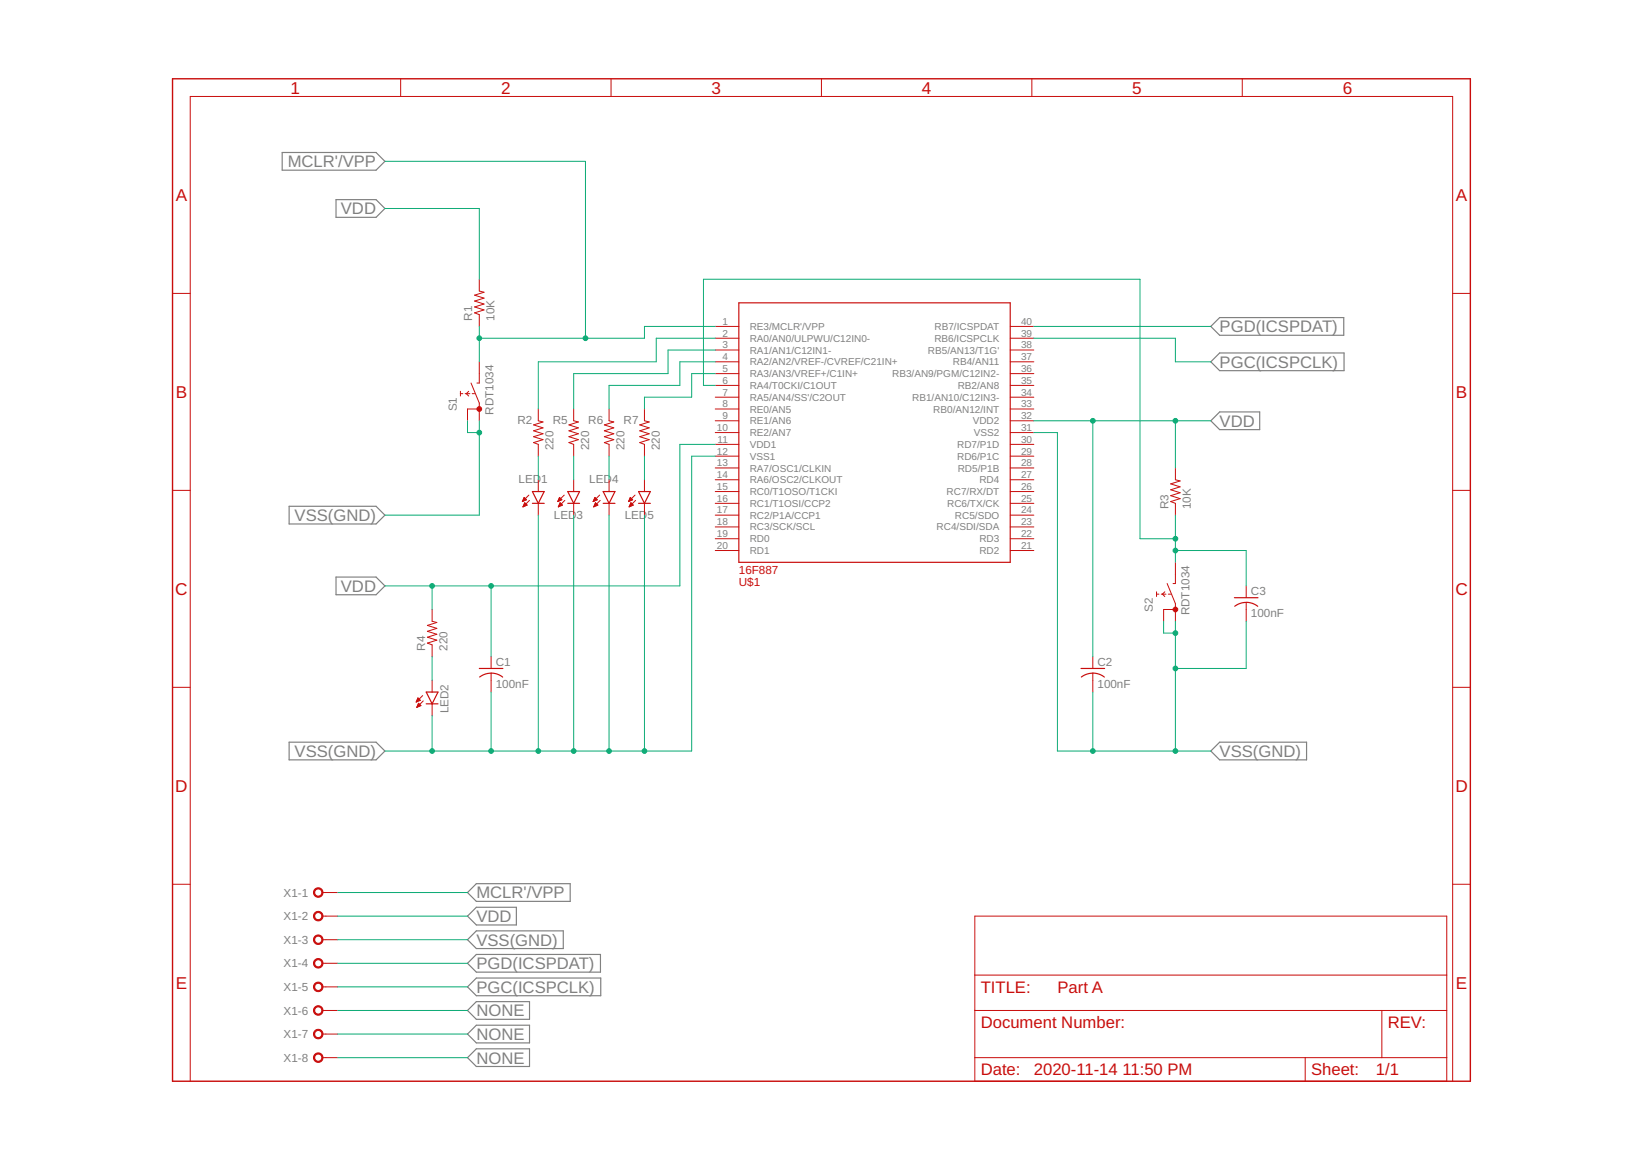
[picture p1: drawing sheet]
<svg xmlns="http://www.w3.org/2000/svg" width="1414mm" height="1000mm" viewBox="0 0 1414 1000" stroke-linecap="round" stroke-linejoin="round" font-family="sans-serif">
<g fill="none" stroke="#808080" stroke-width="1">
<path d="M243 131h81l7 8-7 8h-81zM289 172h35l7 8-7 7h-35zM1043 281l7-7h107v15h-107zM1043 312l7-8h107v15h-107zM1043 362l7-7h35v15h-35zM249 436h75l7 8-7 7h-75zM289 497h35l7 8-7 7h-35zM249 639h75l7 8-7 8h-75zM1043 647l7-8h75v16h-75zM403 769l7-8h81v15h-81zM403 789l7-7h35v15h-35zM403 809l7-7h75v15h-75z"/>
<path d="M403 830l7-8h107v15h-107zM403 850l7-7h107v15h-107zM403 870l7-7h46v15h-46zM403 891l7-8h46v15h-46zM403 911l7-8h46v16h-46z"/>
</g>
<path d="M149 68h1117v863h-1117z" fill="none" stroke="#c90d0c" stroke-width="1.2"/>
<g fill="none" stroke="#c90d0c" stroke-width=".86">
<path d="M345 68v15M526 68v15M707 68v15M889 68v15M1070 68v15M149 253h15M413 241v10l4 1-8 2 8 3-8 2 8 3-8 2 8 3-8 3 4 1v10M1251 253h15M616 281h20M616 291h20M870 281h20M870 291h20"/>
<path d="M413 312v18h-2M616 302h20M616 312h20M870 302h20M870 312h20M396 339h3M396 337v4M401 339h4M404 337l-2 2 2 2M406 330l7 17v15M407 339h2M616 322h20"/>
<path d="M616 332h20M870 322h20M870 332h20M413 352h-10v10M464 352v10l4 1-9 3 9 3-9 2 9 3-9 2 9 3-9 2 5 2v10M494 352v10l4 1-8 3 8 3-8 2 8 3-8 2 8 3-8 2 4 2v10M524 352v10l5 1-9 3 9 3-9 2 9 3-9 2 9 3-9 2 4 2v10M555 352v10l4 1-8 3 8 3-8 2 8 3-8 2 8 3-8 2 4 2v10M616 342h20M616 352h20M870 342h20M870 352h20"/>
<path d="M616 362h20M616 373h20M870 362h20M870 373h20M616 383h20M616 393h20M870 383h20M870 393h20M464 413v10M494 413v10M524 413v10M555 413v10"/>
<path d="M616 403h20M616 413h20M870 403h20M870 413h20M1012 403v10l4 1-8 3 8 2-8 3 8 2-8 3 8 3-8 2 4 2v10M149 422h15M450 432h1M450 431h2M450 436h1M451 430h2M451 436h2M451 429h1"/>
<path d="M451 435h3M451 434h2M451 429l-1 3M451 429l2 2-3 1M452 433h.1M454 435l-2-2-2 4M454 435l-4 2M455 426l-5 6M456 431l-6 6M464 434v10M480 432h1M481 431h2"/>
<path d="M481 436h1M481 430h3M481 430h2M481 436h2M481 429h2M481 435h3M482 434h2M482 429h.1M482 429l-2 3M482 429l2 2-4 1M482 434h1M482 433h1"/>
<path d="M484 435l-2-2-1 4M484 435l-3 2M486 426l-6 6M486 431l-5 6M494 434v10M511 432h1M511 431h2M511 436h1M511 430h3M512 430h2M512 436h2M512 429h1"/>
<path d="M512 435h3M512 434h2M512 429h.1M512 429l2 2-3 1zM513 433h.1M515 435l-2-2-2 4M515 435l-4 2M516 426l-5 6M517 431l-6 6M524 434v10M541 432h1M542 431h2"/>
<path d="M542 436h1M542 430h3M542 430h2M542 436h2M542 429h2M542 435h3M543 434h2M543 429h.1M543 429l-2 3M543 429l2 2-4 1M543 434h1M543 433h.1"/>
<path d="M545 435l-2-2-1 4M545 435l-3 2M547 426l-6 6M547 431l-5 6M555 434v10M616 423h20M616 434h20M870 423h20M870 434h20M1251 422h15M616 444h20M616 454h20"/>
<path d="M870 444h20M870 454h20M616 464h20M616 474h20M870 464h20M870 474h20M1012 484v19h-2M996 512h2M996 510v4M1000 512h4M1003 510l-2 2 2 2M1005 503l7 17v15"/>
<path d="M1006 512h2M1073 505v10M1073 519v16M372 525v10l4 1-8 3 8 2-8 3 8 2-8 3 8 2-8 3 4 2v10M1012 525h-10v10M423 566v10M423 580v16M941 566v10M941 580v16M149 592h15M364 599l-6 6M372 586v10"/>
<path d="M1251 592h15M359 604h.1M359 604h2M359 609h1M359 603h3M359 603h2M359 608h2M360 602h1M360 608h2M360 607h2M360 601h.1M360 607h1"/>
<path d="M360 606h1M360 606l2 2-3 1zM362 603l-2-2-2 4M362 603l-4 2M364 604l-5 5M372 606v10M149 762h15M278 769h13M1251 762h15M278 789h13M839 789h407v142h-407zM278 809h13"/>
<path d="M278 830h13M839 840h407M278 850h13M278 870h13M839 870h407M1190 870v41M278 891h13M278 911h13M839 911h407M1124 911v20M164 931v-848h1087v848"/>
</g>
<g fill="none" stroke="#c90d0c" stroke-width="1">
<path d="M636 261h234v223h-234zM458 423h11l-5 11zM458 434h11M489 434h10M489 423h10l-5 11zM519 434h11M519 423h11l-6 11zM550 434h10M550 423h10l-5 11zM1063 515h20M1073 519l5 1 5 2M1073 519l-5 1-5 2"/>
<path d="M413 576h20M423 580l5 1 5 2M423 580l-5 1-5 2M931 576h20M941 580l5 1 5 2M941 580l-5 1-5 2M367 596h10l-5 10zM367 606h10"/>
</g>
<g fill="#c90d0c" stroke="#c90d0c" stroke-width=".86">
<path d="M271 766a4 4 0 0 1 7 1 4 4 0 0 1-3 6 4 4 0 0 1-5-4h1a3 3 0 0 1 4-3 3 3 0 0 1 1 5 3 3 0 0 1-5-2h-1z" fill-rule="evenodd"/>
<path d="M271 786a4 4 0 0 1 7 1 4 4 0 0 1-3 6 4 4 0 0 1-5-4h1a3 3 0 0 1 4-3 3 3 0 0 1 1 6 3 3 0 0 1-5-2l-1-1z" fill-rule="evenodd"/>
<path d="M271 807a4 4 0 0 1 7 0 4 4 0 0 1-3 6 4 4 0 0 1-5-4h1a3 3 0 0 1 4-2 3 3 0 0 1 1 5 3 3 0 0 1-5-2l-1-1z" fill-rule="evenodd"/>
<path d="M271 827a4 4 0 0 1 7 1 4 4 0 0 1-3 6 4 4 0 0 1-5-4h1a3 3 0 0 1 4-3 3 3 0 0 1 1 5 3 3 0 0 1-5-2h-1z" fill-rule="evenodd"/>
<path d="M271 847a4 4 0 0 1 7 1 4 4 0 0 1-3 6 4 4 0 0 1-5-4h1a3 3 0 0 1 4-3 3 3 0 0 1 1 6 3 3 0 0 1-5-2l-1-1z" fill-rule="evenodd"/>
<path d="M271 868a4 4 0 0 1 7 0 4 4 0 0 1-3 6 4 4 0 0 1-5-4h1a3 3 0 0 1 4-2 3 3 0 0 1 1 5 3 3 0 0 1-5-2l-1-1z" fill-rule="evenodd"/>
<path d="M271 888a4 4 0 0 1 7 1 4 4 0 0 1-3 6 4 4 0 0 1-5-4h1a3 3 0 0 1 4-3 3 3 0 0 1 1 5 3 3 0 0 1-5-2h-1z" fill-rule="evenodd"/>
<path d="M271 908a4 4 0 0 1 7 1 4 4 0 0 1-3 6 4 4 0 0 1-5-4h1a3 3 0 0 1 4-3 3 3 0 0 1 1 6 3 3 0 0 1-5-2l-1-1z" fill-rule="evenodd"/>
<circle cx="413" cy="352" r="2"/>
<circle cx="1012" cy="525" r="2"/>
</g>
<g fill="none" stroke="#0dab76" stroke-width=".86">
<path d="M331 139h173v152M331 180h82v61M413 281v31M616 281h-61v10h-142M616 291h-51v21h-101v40M890 281h153M890 291h122v21h31M616 312h-31v20h-61v20M616 302h-41v20h-81v30M616 322h-20v20h-41v10M616 332h-10v-91h376v223h30M403 362v11h10"/>
<path d="M413 362v82h-82M890 362h153M890 373h21v274h132M941 362v204M1012 362v41M464 393v20M494 393v20M524 393v20M555 393v20M616 383h-31v122h-254M616 393h-20v254h-265M464 444v203"/>
<path d="M494 444v203M524 444v203M555 444v203M1012 444v40M1012 474h61v31M372 505v20M423 505v61M1002 535v10h10M1012 535v112M1073 535v41h-61M372 566v20M423 596v51"/>
<path d="M941 596v51M372 616v31M291 769h112M291 789h112M291 809h112M291 830h112M291 850h112M291 870h112M291 891h112M291 911h112"/>
</g>
<g fill="#0dab76" stroke="#0dab76" stroke-width=".86">
<circle cx="413" cy="291" r="2"/>
<circle cx="504" cy="291" r="2"/>
<circle cx="941" cy="362" r="2"/>
<circle cx="1012" cy="362" r="2"/>
<circle cx="423" cy="505" r="2"/>
<circle cx="372" cy="505" r="2"/>
<circle cx="413" cy="373" r="2"/>
<circle cx="941" cy="647" r="2"/>
<circle cx="1012" cy="647" r="2"/>
<circle cx="1012" cy="545" r="2"/>
<circle cx="1012" cy="576" r="2"/>
<circle cx="464" cy="647" r="2"/>
<circle cx="423" cy="647" r="2"/>
<circle cx="372" cy="647" r="2"/>
<circle cx="555" cy="647" r="2"/>
<circle cx="524" cy="647" r="2"/>
<circle cx="494" cy="647" r="2"/>
<circle cx="1012" cy="464" r="2"/>
<circle cx="1012" cy="474" r="2"/>
</g>
<g font-size="14.8" fill="#c90d0c">
<text x="250" y="81">1</text>
<text x="431" y="81">2</text>
<text x="613" y="81">3</text>
<text x="794" y="81">4</text>
<text x="975" y="81">5</text>
<text x="1156" y="81">6</text>
<text x="151" y="173">A</text>
<text x="1254" y="173">A</text>
<text x="151" y="343">B</text>
<text x="1254" y="343">B</text>
<text x="151" y="512">C</text>
<text x="1253" y="512">C</text>
<text x="151" y="682">D</text>
<text x="1253" y="682">D</text>
<text x="151" y="852">E</text>
<text x="1254" y="852">E</text>
</g>
<g font-size="14.4" fill="#808080">
<text x="248" y="144">MCLR'/VPP</text>
<text x="294" y="185">VDD</text>
<text x="1050" y="286">PGD(ICSPDAT)</text>
<text x="1050" y="317">PGC(ICSPCLK)</text>
<text x="1050" y="368">VDD</text>
<text x="254" y="449">VSS(GND)</text>
<text x="294" y="510">VDD</text>
<text x="254" y="652">VSS(GND)</text>
<text x="1050" y="652">VSS(GND)</text>
<text x="410" y="774">MCLR'/VPP</text>
<text x="410" y="794">VDD</text>
<text x="410" y="815">VSS(GND)</text>
<text x="410" y="835">PGD(ICSPDAT)</text>
<text x="410" y="855">PGC(ICSPCLK)</text>
<text x="410" y="876">NONE</text>
<text x="410" y="896">NONE</text>
<text x="410" y="916">NONE</text>
</g>
<g font-size="14.4" fill="#c90d0c">
<text x="845" y="855">TITLE:</text>
<text x="911" y="855">Part A</text>
<text x="845" y="886">Document Number:</text>
<text x="1195" y="886">REV:</text>
<text x="845" y="926">Date:</text>
<text x="890" y="926">2020-11-14</text>
<text x="967" y="926">11:50 PM</text>
<text x="1129" y="926">Sheet:</text>
<text x="1185" y="926">1/1</text>
</g>
<g font-size="10.1" fill="#808080">
<text x="407" y="276" transform="rotate(-90 407 276)">R1</text>
<text x="426" y="276" transform="rotate(-90 426 276)">10K</text>
<text x="393" y="354" transform="rotate(-90 393 354)">S1</text>
<text x="425" y="357" transform="rotate(-90 425 357)">RDT1034</text>
<text x="446" y="365">R2</text>
<text x="476" y="365">R5</text>
<text x="507" y="365">R6</text>
<text x="537" y="365">R7</text>
<text x="477" y="388" transform="rotate(-90 477 388)">220</text>
<text x="507" y="388" transform="rotate(-90 507 388)">220</text>
<text x="538" y="388" transform="rotate(-90 538 388)">220</text>
<text x="568" y="388" transform="rotate(-90 568 388)">220</text>
<text x="447" y="416">LED</text>
<text x="466" y="416">1</text>
<text x="507" y="416">LED</text>
<text x="527" y="416">4</text>
<text x="1006" y="439" transform="rotate(-90 1006 439)">R3</text>
<text x="1025" y="439" transform="rotate(-90 1025 439)">10K</text>
<text x="477" y="447">LED</text>
<text x="497" y="447">3</text>
<text x="538" y="447">LED</text>
<text x="557" y="447">5</text>
<text x="1077" y="512">C3</text>
<text x="993" y="527" transform="rotate(-90 993 527)">S2</text>
<text x="1024" y="530" transform="rotate(-90 1024 530)">RDT1034</text>
<text x="1077" y="532">100nF</text>
<text x="366" y="561" transform="rotate(-90 366 561)">R4</text>
<text x="385" y="561" transform="rotate(-90 385 561)">220</text>
<text x="427" y="573">C1</text>
<text x="945" y="573">C2</text>
<text x="427" y="593">100nF</text>
<text x="945" y="593">100nF</text>
<text x="386" y="614" transform="rotate(-90 386 614)">LED2</text>
<text x="244" y="772">X1-1</text>
<text x="244" y="793">X1-2</text>
<text x="244" y="813">X1-3</text>
<text x="244" y="833">X1-4</text>
<text x="244" y="854">X1-5</text>
<text x="244" y="874">X1-6</text>
<text x="244" y="894">X1-7</text>
<text x="244" y="915">X1-8</text>
</g>
<g font-size="10.1" fill="#c90d0c">
<text x="636" y="495">16F887</text>
<text x="636" y="505">U$1</text>
</g>
<g font-size="8.6" fill="#808080">
<text x="622" y="280">1</text>
<text x="879" y="280">40</text>
<text x="646" y="284">RE3/MCLR'/VPP</text>
<text x="805" y="284">RB7/ICSPDAT</text>
<text x="622" y="290">2</text>
<text x="879" y="290">39</text>
<text x="646" y="294">RA0/AN0/ULPWU/C12IN0-</text>
<text x="805" y="294">RB6/ICSPCLK</text>
<text x="622" y="300">3</text>
<text x="646" y="305">RA1/AN1/C12IN1-</text>
<text x="799" y="305">RB5/AN13/T1G'</text>
<text x="879" y="300">38</text>
<text x="622" y="310">4</text>
<text x="879" y="310">37</text>
<text x="646" y="315">RA2/AN2/VREF-/CVREF/C21IN+</text>
<text x="821" y="315">RB4/AN11</text>
<text x="622" y="320">5</text>
<text x="879" y="320">36</text>
<text x="646" y="325">RA3/AN3/VREF+/C1IN+</text>
<text x="768" y="325">RB3/AN9/PGM/C12IN2-</text>
<text x="622" y="331">6</text>
<text x="646" y="335">RA4/T0CKI/C1OUT</text>
<text x="825" y="335">RB2/AN8</text>
<text x="879" y="331">35</text>
<text x="622" y="341">7</text>
<text x="879" y="341">34</text>
<text x="646" y="345">RA5/AN4/SS'/C2OUT</text>
<text x="785" y="345">RB1/AN10/C12IN3-</text>
<text x="622" y="351">8</text>
<text x="879" y="351">33</text>
<text x="646" y="355">RE0/AN5</text>
<text x="804" y="355">RB0/AN12/INT</text>
<text x="622" y="361">9</text>
<text x="646" y="366">RE1/AN6</text>
<text x="838" y="366">VDD2</text>
<text x="879" y="361">32</text>
<text x="617" y="371">10</text>
<text x="879" y="371">31</text>
<text x="646" y="376">RE2/AN7</text>
<text x="839" y="376">VSS2</text>
<text x="618" y="381">11</text>
<text x="879" y="381">30</text>
<text x="646" y="386">VDD1</text>
<text x="824" y="386">RD7/P1D</text>
<text x="617" y="392">12</text>
<text x="879" y="392">29</text>
<text x="617" y="402">13</text>
<text x="646" y="396">VSS1</text>
<text x="824" y="396">RD6/P1C</text>
<text x="879" y="402">28</text>
<text x="646" y="406">RA7/OSC1/CLKIN</text>
<text x="825" y="406">RD5/P1B</text>
<text x="617" y="412">14</text>
<text x="879" y="412">27</text>
<text x="646" y="416">RA6/OSC2/CLKOUT</text>
<text x="843" y="416">RD4</text>
<text x="617" y="422">15</text>
<text x="879" y="422">26</text>
<text x="646" y="426">RC0/T1OSO/T1CKI</text>
<text x="815" y="426">RC7/RX/DT</text>
<text x="617" y="432">16</text>
<text x="646" y="437">RC1/T1OSI/CCP2</text>
<text x="816" y="437">RC6/TX/CK</text>
<text x="879" y="432">25</text>
<text x="617" y="442">17</text>
<text x="879" y="442">24</text>
<text x="646" y="447">RC2/P1A/CCP1</text>
<text x="822" y="447">RC5/SDO</text>
<text x="617" y="452">18</text>
<text x="879" y="452">23</text>
<text x="646" y="457">RC3/SCK/SCL</text>
<text x="806" y="457">RC4/SDI/SDA</text>
<text x="617" y="463">19</text>
<text x="646" y="467">RD0</text>
<text x="843" y="467">RD3</text>
<text x="879" y="463">22</text>
<text x="617" y="473">20</text>
<text x="879" y="473">21</text>
<text x="646" y="477">RD1</text>
<text x="843" y="477">RD2</text>
</g>
</svg>
